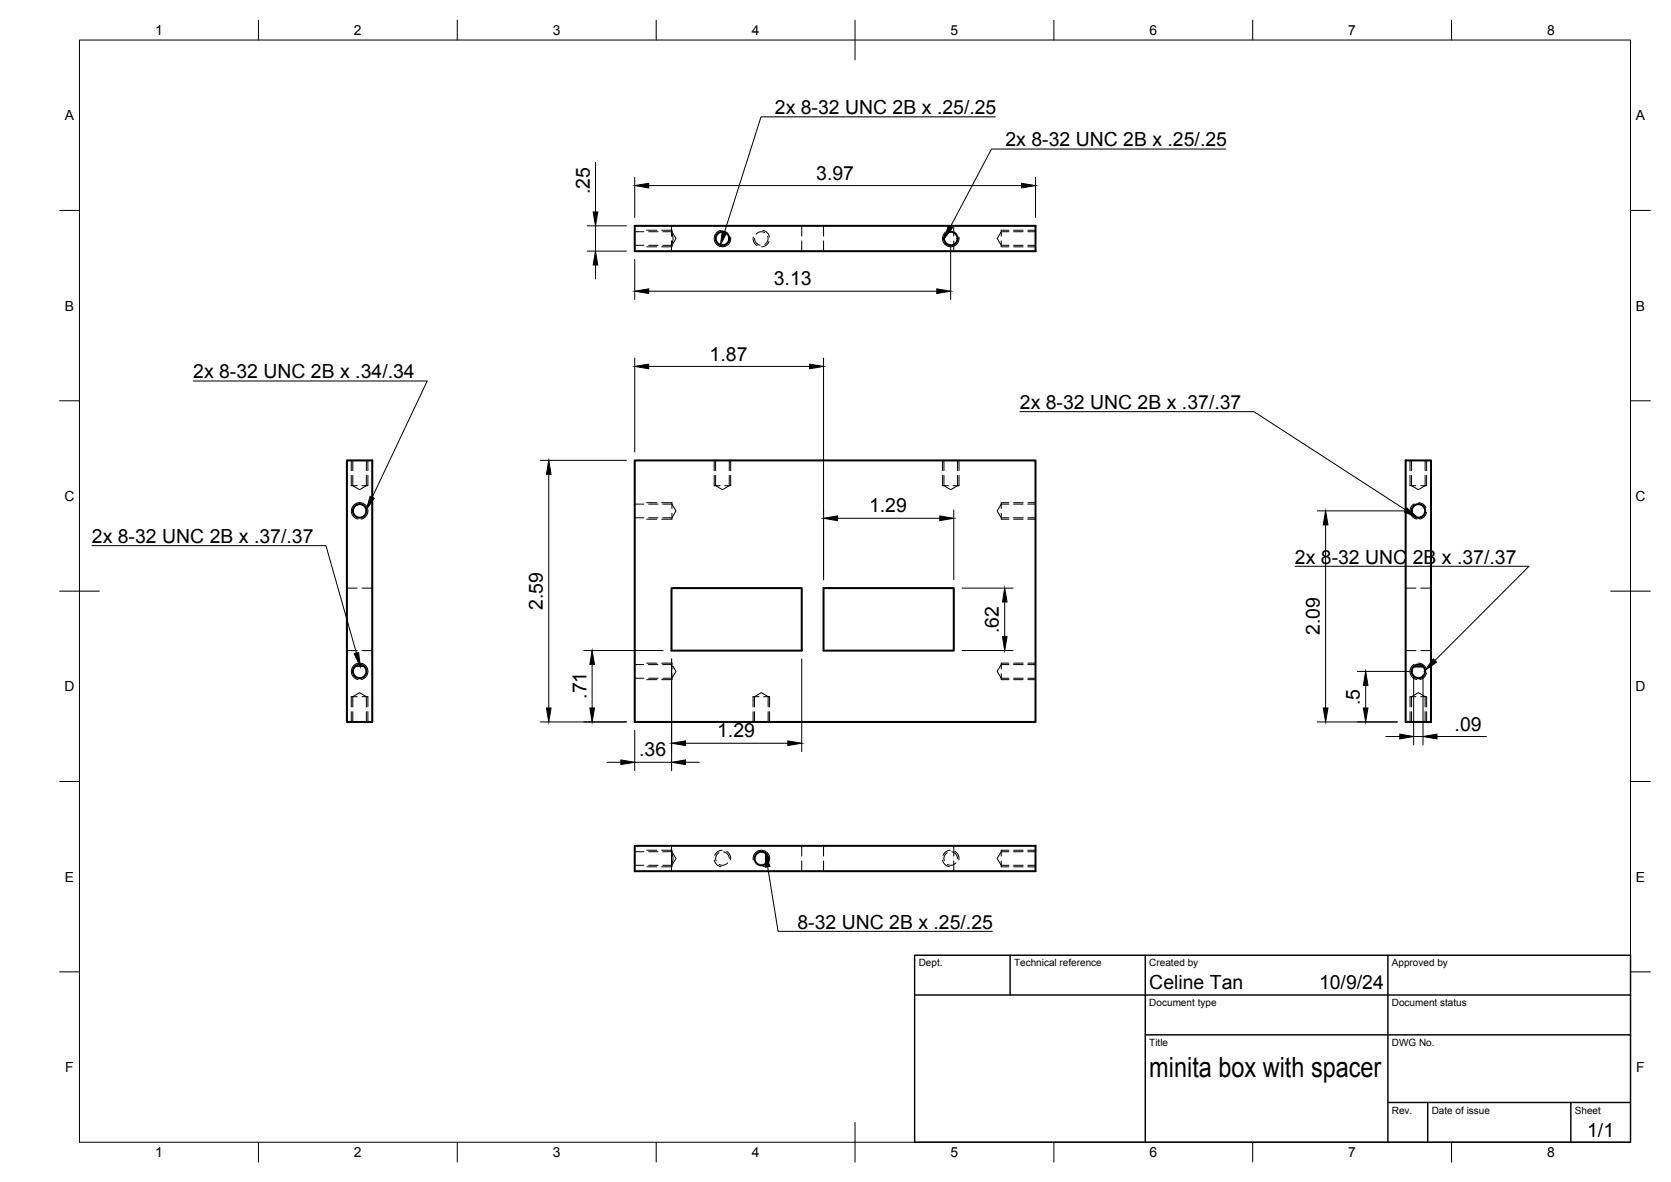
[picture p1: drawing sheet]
<svg xmlns="http://www.w3.org/2000/svg" width="420mm" height="297mm" viewBox="0 0 420 297" stroke-linecap="round" stroke-linejoin="round" font-family="sans-serif">
<!-- layer: Visible -->
<g fill="none" stroke="#000" stroke-width=".51">
<path d="M159.6 56.8h100.8v6.3h-100.8zM87.2 115.7h6.4v65.7h-6.4zM159.6 115.7h100.8v65.7h-100.8zM353.4 115.7h6.4v65.7h-6.4zM168.8 147.8h32.8v15.7h-32.8zM207.1 147.8h32.7v15.7h-32.7zM355.5 167.5h2.3M159.6 212.6h100.8v6.3h-100.8z"/>
<circle cx="181.7" cy="59.9" r="1.7"/>
<circle cx="239.1" cy="59.9" r="1.7"/>
<circle cx="90.4" cy="128.4" r="1.7"/>
<circle cx="356.6" cy="128.4" r="1.7"/>
<circle cx="90.4" cy="168.7" r="1.7"/>
<circle cx="356.6" cy="168.7" r="1.7"/>
<circle cx="191.4" cy="215.7" r="1.7"/>
</g>
<!-- layer: Hidden -->
<g fill="none" stroke="#000" stroke-width=".25">
<path d="M159.6 58.2h2.3M163.1 58.2h2.4M166.6 58.2h2.4l1 1.8-1 1.6h-2.4M168.8 58.8l.4 .9-.1 .9-.3 .5M168.8 56.8v2.5M169 57.9v1.4M189.7 60a1.75 1.75 0 0 0 1.4 1.6M192.3 58.4a1.71 1.71 0 0 0-2.2 .5M193 59.4a1.7 1.7 0 0 1-.7 2M201.6 56.8v2.5M207.1 56.8v2.5M239.8 56.8v2.5"/>
<path d="M251.8 57.9v1.4M253.7 58.2h-1.9l-1.1 1.8 1.1 1.6h1.9M254.9 58.2h2.4M258.4 58.2h2M159.6 61.6h2.3M163.1 61.6h2.4M168.8 60.5v2.6M169 60.5v1.5M201.6 60.5v2.6M207.1 60.5v2.6M239.8 60.5v2.6M251.8 60.5v1.5"/>
<path d="M254.9 61.6h2.4M258.4 61.6h2M88.7 119.5v2.6l1.7 1 1.7-1v-2.6M88.7 115.7v2.6M92.1 115.7v2.6M179.9 119.5v2.6l1.8 1 1.7-1v-2.6M179.9 115.7v2.6M183.4 115.7v2.6M237.3 119.5v2.6l1.8 1 1.6-1v-2.6M237.3 115.7v2.6M240.7 115.7v2.6M354.9 119.5v2.6l1.7 1 1.7-1v-2.6"/>
<path d="M354.9 115.7v2.6M358.3 115.7v2.6M88.3 122.1h1.5M91 122.1h1.5M159.6 126.7h2.3M159.6 130.1h2.3M163.1 126.7h2.4M163.1 130.1h2.4M166.6 126.7h2.4l1 1.7-1 1.7h-2.4M169 126.3v1.5M169 129v1.5M179.6 122.1h1.5"/>
<path d="M182.2 122.1h1.5M237 122.1h1.4M239.6 122.1h1.5M251.8 129v1.5M251.8 126.3v1.5M253.7 126.7h-1.9l-1.1 1.7 1.1 1.7h1.9M254.9 126.7h2.4M254.9 130.1h2.4M258.4 126.7h2M258.4 130.1h2M354.5 122.1h1.5M357.2 122.1h1.5"/>
<path d="M87.2 147.8h2.6M91 147.8h2.6M353.4 147.8h2.6M357.2 147.8h2.6M87.2 163.5h2.6M88.3 175.1h1.5M88.7 177.7v-2.6l1.7-1 1.7 1v2.6M88.7 178.8v2.6M89.2 167.5h2.4M91 175.1h1.5M91 163.5h2.6M92.1 178.8v2.6"/>
<path d="M159.6 167h2.2M159.6 170.4h2.3M163 167h2.4M163.1 170.4h2.4M166.6 167h2.2v.5h.4l.8 1.2-1 1.7h-2.4M169 169.3v1.5M169 166.7v1.4M189.4 175.1h1.4M189.7 177.7v-2.6l1.7-1 1.7 1v2.6M189.7 178.8v2.6M192 175.1h1.5M193.1 178.8v2.6"/>
<path d="M251.8 169.3v1.5M251.8 166.7v1.4M253.7 167h-1.9l-1.1 1.7 1.1 1.7h1.9M254.9 167h2.4M254.9 170.4h2.4M258.4 167h2M258.4 170.4h2M353.4 163.5h2.6M354.5 175.1h1.5M354.9 177.7v-2.6l1.7-1 1.7 1v2.6M354.9 178.8v2.6M357.2 175.1h1.5"/>
<path d="M357.2 163.5h2.6M358.3 178.8v2.6M159.6 214h2.3M159.6 217.5h2.3M163.1 214h2.4M163.1 217.5h2.4M166.6 214h2.4l1 1.8-1 1.7h-2.4M168.8 214.6l.4 .9-.2 1.4zM168.8 212.6v2M168.8 216.9v2M169 216.4v1.4M169 213.7v1.4"/>
<path d="M180.8 214.3a1.64 1.64 0 0 0-.7 2M181.9 214.1a1.75 1.75 0 0 1 1.5 1.6M183 216.8a1.71 1.71 0 0 1-2.2 .4M201.6 212.6v2.5M201.6 216.4v2.5M207.1 212.6v2.5M207.1 216.4v2.5M238.2 214.3a1.68 1.68 0 0 0-.8 2M239.3 214.1a1.7 1.7 0 0 1 1.4 1.6M239.8 212.6v2.5M239.8 216.4v2.5M240.4 216.8a1.71 1.71 0 0 1-2.2 .4"/>
<path d="M251.8 216.4v1.4M251.8 213.7v1.4M253.7 214h-1.9l-1.1 1.8 1.1 1.7h1.9M254.9 214h2.4M254.9 217.5h2.4M258.4 214h2M258.4 217.5h2"/>
</g>
<!-- layer: Hidden Narrow -->
<g fill="none" stroke="#000" stroke-width=".25">
<path d="M162.6 57.9h2.6M166.4 57.9h2.6M189.4 59.6l.1 1.2 .9 .9M191.8 57.9l1.1 .5 .6 1.1M251.8 57.9h1.9M254.9 57.9h2.4M258.4 57.9h2M162.6 62h2.6M166.4 62h2.6M193.4 60.7l-.8 .9-1.1 .4M251.8 62h1.9M254.9 62h2.4"/>
<path d="M258.4 62h2M88.3 115.7v2.6M88.3 119.5v2.6M92.5 115.7v2.6M92.5 119.5v2.6M179.6 115.7v2.6M179.6 119.5v2.6M183.7 115.7v2.6M183.7 119.5v2.6M237 115.7v2.6M237 119.5v2.6M241.1 115.7v2.6"/>
<path d="M241.1 119.5v2.6M354.5 115.7v2.6M354.5 119.5v2.6M358.7 115.7v2.6M358.7 119.5v2.6M88.3 128.8l.8 1.2 .9 .5M162.6 126.3h2.6M162.6 130.5h2.6M166.4 126.3h2.6M166.4 130.5h2.6M251.8 126.3h1.9M251.8 130.5h1.9"/>
<path d="M254.9 126.3h2.4M254.9 130.5h2.4M258.4 126.3h2M258.4 130.5h2M355.6 126.6a2.07 2.07 0 0 0-1 2.2 2.07 2.07 0 0 0 1.7 1.7M356.7 126.3l1.1 .4 .7 .9M358.7 128.8l-.6 1.1-1.1 .6M88.3 175.1v2.6M88.3 178.8v2.6M88.3 169.1l.8 1.2 .9 .5M92.5 175.1v2.6M92.5 178.8v2.6"/>
<path d="M162.6 166.7h2.6M162.6 170.8h2.6M166.4 166.7h2.6M166.4 170.8h2.6M189.4 175.1v2.6M189.4 178.8v2.6M193.5 175.1v2.6M193.5 178.8v2.6M251.8 166.7h1.9M251.8 170.8h1.9M254.9 166.7h2.4M254.9 170.8h2.4"/>
<path d="M258.4 166.7h2M258.4 170.8h2M354.5 175.1v2.6M354.5 178.8v2.6M355.6 166.9a2.06 2.06 0 0 0-1 2.2 2.06 2.06 0 0 0 1.7 1.7M356.7 166.7l1.1 .3 .8 .9M358.7 169.1l-.6 1.1-1.1 .6M358.7 175.1v2.6M358.7 178.8v2.6M162.6 213.7h2.6M162.6 217.8h2.6M166.4 213.7h2.6"/>
<path d="M166.4 217.8h2.6M179.6 216.1l.6 1.2 1.1 .5M181.6 213.7l-1.2 .3-.7 1M182.7 214l.9 .9 .1 1.2M237 216.1l.6 1.2 1.1 .5M239 213.7l-1.2 .3-.7 1M240.1 214l.9 .9 .1 1.2M251.8 213.7h1.9M251.8 217.8h1.9M254.9 213.7h2.4M254.9 217.8h2.4M258.4 213.7h2"/>
<path d="M258.4 217.8h2"/>
</g>
<!-- layer: Visible Narrow -->
<path d="M181.3 57.9a2.08 2.08 0 0 0-1.7 2.4 2.08 2.08 0 0 0 2.4 1.7 2.08 2.08 0 0 0 1.7-2.4M238.7 57.9a2.08 2.08 0 0 0-1.7 2.4 2.08 2.08 0 0 0 2.4 1.7 2.08 2.08 0 0 0 1.7-2.4M88.4 128.8a2.08 2.08 0 0 1 1.7-2.5 2.08 2.08 0 0 1 2.4 1.7 2.08 2.08 0 0 1-1.7 2.4M88.4 169.1a2.08 2.08 0 0 1 1.7-2.4 2.08 2.08 0 0 1 2.4 1.7 2.08 2.08 0 0 1-1.7 2.4M189.4 216.1a2.08 2.08 0 0 1 1.7-2.4 2.08 2.08 0 0 1 2.4 1.7 2.08 2.08 0 0 1-1.7 2.4" fill="none" stroke="#000" stroke-width=".25"/>
<!-- layer: BORDER -->
<g fill="none" stroke="#000" stroke-width=".25">
<path d="M20 10.1h390v276.9h-390zM65 5.1v5M115 5.1v5M165 5.1v5M215 5.1v10M265 5.1v5M315 5.1v5M365 5.1v5M15 52.9h5M410 52.9h5M15 100.7h5M410 100.7h5"/>
<path d="M15 148.6h10M405 148.6h10M15 196.4h5M410 196.4h5M15 244.2h5M410 244.2h5M65 287v5M115 287v5M165 287v5M215 282.1v9.9M265 287v5M315 287v5"/>
<path d="M365 287v5"/>
</g>
<!-- layer: TITLEBLOCK -->
<path d="M230 240.1h180v46.9h-180zM230 250h180M254 240.1v9.9M288 240.1v46.9M349 240.1v46.9M288 260.1h122M349 277.1h61M359 277.1v9.9M395 277.1v9.9" fill="none" stroke="#000" stroke-width=".36"/>
<!-- layer: FD_Dimensions -->
<g fill="none" stroke="#000" stroke-width=".25">
<path d="M147.6 56.8h9.9M149.7 40.8v12.5M149.7 56.8v6.3M159.6 44.5v10.2M163.1 46.6h93.8M260.4 44.5v10.2M147.6 63.1h9.9M149.7 66.6v3.5M159.6 65.2v10.1M163.1 73.2h72.4M239 62v13.3M159.6 90v23.6"/>
<path d="M163.1 92.1h40.5M207.1 90v55.7M135.9 115.7h21.6M138 119.2v58.7M210.6 130.2h25.7M239.8 128.2v17.5M331.2 128.4h23.3M333.3 131.9v46M241.9 147.8h12.8M252.6 151.3v8.7M146.8 163.5h20M148.9 167v10.9"/>
<path d="M168.9 165.6v28.1M201.6 165.6v23.3M241.9 163.5h12.8M341.3 168.7h13.2M343.4 172.2v5.7M355.5 169.6v17.6M357.8 169.6v17.6M135.9 181.4h21.6M152.6 191.6h3.5M159.6 183.5v10.2M159.6 191.6h9.3M172.4 191.6h3.5"/>
<path d="M172.4 186.8h25.7M331.2 181.4h20.1M348.4 185.1h3.6M355.5 185.1h2.3M361.3 185.1h12.4"/>
</g>
<g fill="#000" stroke="#000" stroke-width=".25">
<path d="M149.1 53.3h1.2l-.6 3.5zM159.6 46.6l3.5-.5v1.1zM256.9 46.1l3.5 .5-3.5 .6zM149.7 63.1l.6 3.5h-1.2zM159.6 73.2l3.5-.6v1.2zM235.5 72.6l3.5 .6-3.5 .6zM159.6 92.1l3.5-.6v1.2zM203.6 91.5l3.5 .6-3.5 .6zM138 115.7l.6 3.5h-1.2zM207.1 130.2l3.5-.5v1.1zM236.3 129.7l3.5 .5-3.5 .6zM333.3 128.4l.6 3.5h-1.2z"/>
<path d="M252.1 160h1.1l-.6 3.5zM252.6 147.8l.6 3.5h-1.1zM137.4 177.9h1.2l-.6 3.5zM148.3 177.9h1.2l-.6 3.5zM148.9 163.5l.6 3.5h-1.2zM332.7 177.9h1.2l-.6 3.5zM342.8 177.9h1.2l-.6 3.5zM343.4 168.7l.6 3.5h-1.2zM156.1 191l3.5 .6-3.5 .5zM168.9 191.6l3.5-.6v1.1zM168.9 186.8l3.5-.6v1.2zM198.1 186.2l3.5 .6-3.5 .6z"/>
<path d="M352 184.5l3.5 .6-3.5 .6zM357.8 185.1l3.5-.6v1.2z"/>
</g>
<!-- layer: Hole Notes -->
<path d="M181.6 58l1.2 .4-1.7 3.2zM238.5 56.7l1 .5-2.2 2.9zM93.1 124.7l1 .5-2 2.9zM353.8 127.7l2.6 2.4-3.2-1.4zM89 164.3l1.2-.3 .4 3.5zM360.4 165.6l.8 .8-2.9 2.1zM192.5 214.4l1.1 3.3-1.2 .2z" fill="#000" stroke="#000" stroke-width=".25"/>
<path d="M250.2 29.4h-58.9l-9.1 28.8M308.2 37.5h-58.9l-10.3 19.5M48.6 95.7h58.8l-13.8 29.3M256.4 103.4h58.9l38.2 24.8M23.1 137.1h58.9l7.6 27M325.6 142.3h58.9l-23.7 23.7M193 217.8l2.6 16.2h53.9" fill="none" stroke="#000" stroke-width=".25"/>
<text font-size="7" x="289" y="270.6">minita box with spacer</text>
<g font-size="4.9">
<text x="194.8" y="28.7">2x 8-32 UNC 2B x .25/.25</text>
<text x="252.8" y="36.8">2x 8-32 UNC 2B x .25/.25</text>
<text x="205.2" y="45.2">3.97</text>
<text x="148.3" y="48.8" transform="rotate(-90 148.3 48.8)">.25</text>
<text x="194.6" y="71.7">3.13</text>
<text x="48.6" y="95">2x 8-32 UNC 2B x .34/.34</text>
<text x="178.4" y="90.6">1.87</text>
<text x="256.4" y="102.8">2x 8-32 UNC 2B x .37/.37</text>
<text x="218.5" y="128.8">1.29</text>
<text x="23.1" y="136.4">2x 8-32 UNC 2B x .37/.37</text>
<text x="325.6" y="141.6">2x 8-32 UNC</text>
<text x="355.2" y="141.6">2B</text>
<text x="362.6" y="141.6">x .37/.37</text>
<text x="136.5" y="153.3" transform="rotate(-90 136.5 153.3)">2.59</text>
<text x="251.2" y="159.1" transform="rotate(-90 251.2 159.1)">.62</text>
<text x="331.9" y="159.6" transform="rotate(-90 331.9 159.6)">2.09</text>
<text x="147.5" y="175.6" transform="rotate(-90 147.5 175.6)">.71</text>
<text x="341.9" y="177.2" transform="rotate(-90 341.9 177.2)">.5</text>
<text x="180.3" y="185.3">1.29</text>
<text x="365.8" y="183.6">.09</text>
<text x="160.7" y="190.1">.36</text>
<text x="200.5" y="233.3">8-32 UNC 2B x .25/.25</text>
<text x="289" y="248.5">Celine Tan</text>
<text x="331.7" y="248.5">10/9/24</text>
<text x="399.1" y="285.7">1/1</text>
</g>
<g font-size="3.5">
<text x="39" y="8.8">1</text>
<text x="89" y="8.8">2</text>
<text x="139" y="8.8">3</text>
<text x="189" y="8.8">4</text>
<text x="239" y="8.8">5</text>
<text x="289" y="8.8">6</text>
<text x="339" y="8.8">7</text>
<text x="389" y="8.8">8</text>
<text x="16.3" y="30.2">A</text>
<text x="411.3" y="30.2">A</text>
<text x="16.3" y="78">B</text>
<text x="411.3" y="78">B</text>
<text x="16.2" y="125.9">C</text>
<text x="411.2" y="125.9">C</text>
<text x="16.2" y="173.7">D</text>
<text x="411.2" y="173.7">D</text>
<text x="16.3" y="221.6">E</text>
<text x="411.3" y="221.6">E</text>
<text x="16.4" y="269.4">F</text>
<text x="411.4" y="269.4">F</text>
<text x="39" y="290.8">1</text>
<text x="89" y="290.8">2</text>
<text x="139" y="290.8">3</text>
<text x="189" y="290.8">4</text>
<text x="239" y="290.8">5</text>
<text x="289" y="290.8">6</text>
<text x="339" y="290.8">7</text>
<text x="389" y="290.8">8</text>
</g>
<g font-size="2.5">
<text x="231" y="242.9">Dept.</text>
<text x="255" y="242.9">Technical reference</text>
<text x="289" y="242.9">Created by</text>
<text x="350" y="242.9">Approved by</text>
<text x="289" y="252.8">Document type</text>
<text x="350" y="252.8">Document status</text>
<text x="289" y="262.9">Title</text>
<text x="350" y="262.9">DWG No.</text>
<text x="350" y="279.9">Rev.</text>
<text x="360" y="279.9">Date of issue</text>
<text x="396" y="279.9">Sheet</text>
</g>
</svg>
